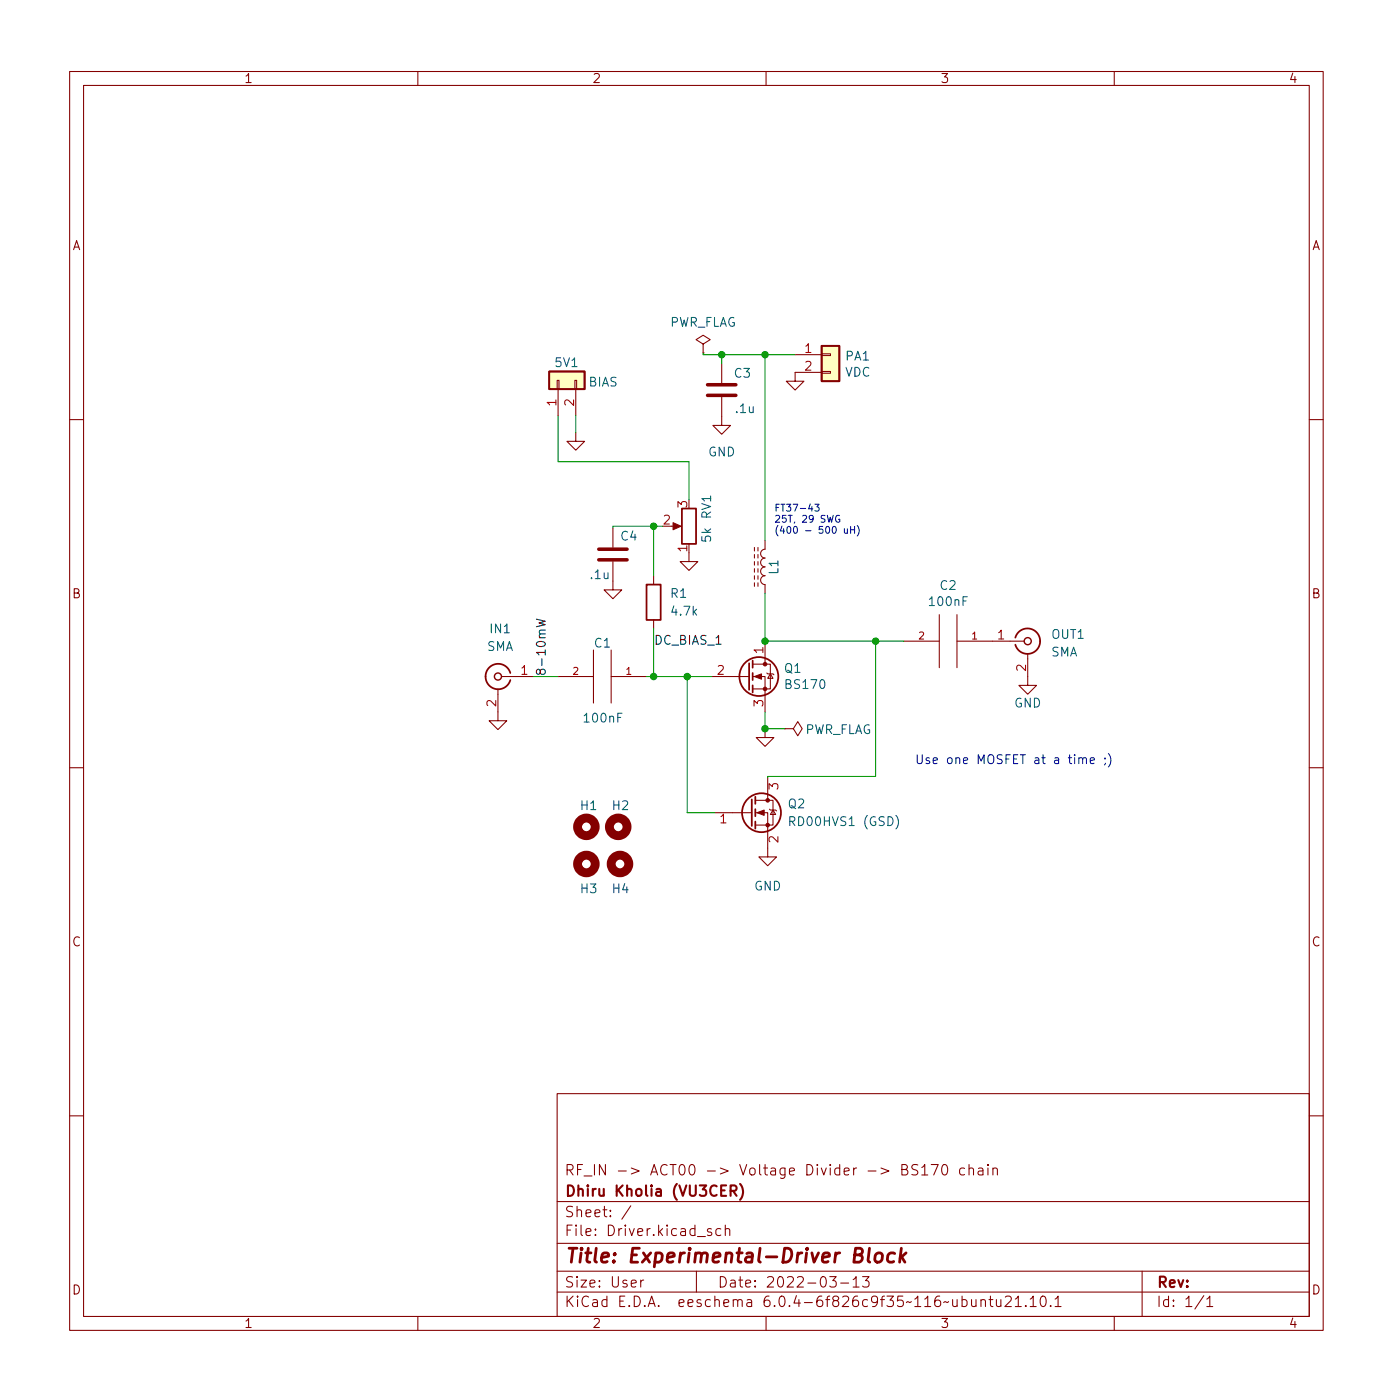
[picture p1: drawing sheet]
<svg xmlns="http://www.w3.org/2000/svg" width="200mm" height="201mm" viewBox="0 0 200 201" stroke-linecap="round" stroke-linejoin="round" font-family="sans-serif">
<g fill="none" stroke="#840000" stroke-width=".15">
<path d="M10 10.3h180v180.8h-180zM12 12.3h176v176.8h-176zM60 10.3v2M110 10.3v2M160 10.3v2M80 54.6h.3v1.3h-.3zM80.1 55.9v3.8M82.5 54.6h.3v1.3h-.3zM82.7 55.9v3.8M101 49.4l1-.6-1-.7-1.1 .7 1.1 .6v1.3M101 50.7h.1M103.6 57v4.1h1.3l-1.3 1.3-1.2-1.3h1.2"/>
<path d="M103.6 52.2v2.8M114.2 50.9h3.8M118 53.4h1.3v.2h-1.3zM118 50.8h1.3v.3h-1.3zM118 53.5h-3.8v1.3h1.2l-1.2 1.2-1.3-1.2h1.3M10 60.3h2M82.7 62.1v1.3h1.2l-1.2 1.3-1.3-1.3h1.3M88 75.8v2.8M96.4 75.6h1M98.9 79.4v1.3h1.3l-1.3 1.2-1.2-1.2h1.2M108.3 78.6v.5M108.3 79.6v.6"/>
<path d="M108.8 78.6v.5M108.8 79.6v.6M109.9 77.6v1.3a.64 .64 0 0 0-.7 .6 .64 .64 0 0 0 .7 .7 .64 .64 0 0 0-.7 .6 .64 .64 0 0 0 .7 .6 .64 .64 0 0 0-.7 .7 .64 .64 0 0 0 .7 .6 .64 .64 0 0 0-.7 .6 .64 .64 0 0 0 .7 .7v1.2M188 60.3h2M71.5 98.9v4.6h1.3l-1.3 1.3-1.3-1.3h1.3M72 97.2h4.6M80.1 97.2h5.1M85.2 93.4v7.6M87.8 97.2h5M87.8 93.4v7.6M88 80.7v4h1.3l-1.3 1.3-1.3-1.3h1.3M93.9 82.7v1.3"/>
<path d="M93.9 89v1.3M102.2 97.2h5.4M108.1 97.2h1.8v5.1M108.1 95.4h2.5v3.5h-2.5M108.3 80.7v.5M108.3 81.7v.5M108.3 82.7v.5M108.3 83.7v.5M108.8 80.7v.5M108.8 81.7v.5M108.8 82.7v.5M108.8 83.7v.5"/>
<path d="M109.9 92.1v3.3M110.1 96.7l.1 .1h.8l.1 .1M110.6 96.8l.4 .6h-.8zM129.8 92.1h5.1M134.9 88.3v7.6M137.4 92.1h9.7M137.4 88.3v7.6M147.6 93.9v4.5h-1.3l1.3 1.3 1.2-1.3h-1.2M10 110.3h2M102.6 116.7h5.3M108.5 116.7h1.7v6.4h1.3l-1.3 1.2-1.2-1.2h1.2M108.5 115h2.5v3.5h-2.5"/>
<path d="M109.9 104.7v1.2h1.2l-1.2 1.3-1.3-1.3h1.3M110.2 111.6v3.4M110.5 116.2l.1 .1h.8l.1 .2M111 116.3l.4 .7h-.8zM112.6 104.7h1.3l.7-1.1 .6 1.1-.6 1-.7-1M112.6 104.7h.1M188 110.3h2M80 157.1h108v32h-108zM10 160.3h2M80 178.6h108M80 172.6h108M90.6 173.2l-1.3 1.9"/>
<path d="M102.1 176.5h-.3l-.2 .2v.2l.5 .1v.4h-.5M103.5 176.5h-.4l-.3 .2v.5l.1 .2h.6M104.1 176.6a.37 .37 0 0 1 .7 .1v.8M104.1 176v1.5M129.5 168l.6-.1a.36 .36 0 0 0 .2-.4 .36 .36 0 0 0-.3-.2h-.5v1.5h.6a.4 .4 0 0 0 .3-.5 .4 .4 0 0 0-.4-.3M131.8 167.3h-.7a.36 .36 0 0 0-.2 .4 .36 .36 0 0 0 .3 .3 .55 .55 0 0 1 .6 .3l-.1 .3-.2 .2-.6-.1M132.4 167.7l.4-.4v1.5M132.4 168.8h.8M133.7 167.3h1l-.6 1.5M135.4 167.4a.36 .36 0 0 1 .3-.1 .36 .36 0 0 1 .3 .2 .77 .77 0 0 1-.4 1.3 .91 .91 0 0 1-.2-1.4zM138.5 167.8h-.4l-.3 .2v.5l.1 .2h.6M139.1 167.9a.37 .37 0 0 1 .7 .1v.8"/>
<path d="M139.1 167.3v1.5M140.5 167.8h.6v1M141.1 168.1l-.5 .1a.29 .29 0 0 0-.2 .3 .29 .29 0 0 0 .2 .3l.5-.1M141.9 167.3v.1M141.9 167.8v1M142.6 167.9a.37 .37 0 0 1 .6 .1v.8M142.6 167.8v1M188 160.3h2M60 189.1v2M80 185.6h108M80 182.6h108M92 183.9v1"/>
<path d="M92.4 183.9h-.3l-.1 .2M100 182.6v3M110 189.1v2M119.1 183.4h1l-.5 .5a.41 .41 0 0 1 .5 .3v.4l-.2 .2-.5 .1-.3-.2M120.7 184.3h1.2M122.5 183.8l.4-.4v1.5M122.5 184.9h.9M123.9 183.4h.9l-.5 .5a.41 .41 0 0 1 .5 .3v.4l-.2 .2-.5 .1-.2-.2M139.5 186.7l.1 .9a.41 .41 0 0 0 .5-.1M140.1 186.7v1M140.9 186.8a.37 .37 0 0 1 .6 .1v.8M140.9 186.7v1"/>
<path d="M142 186.7h.6M142.2 186.2v1.2l.1 .2 .3 .1M143.1 186.7v.9a.41 .41 0 0 0 .6-.1M143.7 186.7v1M144.4 186.3l.2-.1h.5a.41 .41 0 0 1 0 .6l-.8 .9h.9M145.8 186.6l.4-.4v1.5M145.8 187.7h.8M147.3 187.5v.2M147.9 186.6l.5-.4v1.5M147.9 187.7h.9M149.6 186.2a.36 .36 0 0 1 .5 .2 .77 .77 0 0 1-.4 1.3 1 1 0 0 1-.1-1.5zM150.9 187.5v.2"/>
<path d="M151.5 186.6l.4-.4v1.5M151.5 187.7h.9M160 189.1v2M164 182.6v6.5M172.9 186.1l-1.3 1.9M173.3 186.6l.4-.4v1.5M173.3 187.7h.8"/>
</g>
<path d="M124.9 179.3l-.3 1.7 .3 .3M129.4 179.3l-.2 2M130.1 180l-.9 .7M125.8 180.1a.52 .52 0 0 1 .5-.2 .52 .52 0 0 1 .4 .4v.6a.55 .55 0 0 1-.6 .4 .55 .55 0 0 1-.5-.4zM128.5 180a.66 .66 0 0 0-1 .3l-.1 .6 .2 .3 .1 .1 .6-.1M129.5 180.5l.4 .8" fill="none" stroke="#840000" stroke-width=".4"/>
<path d="M104.9 171h.6a.41 .41 0 0 0 .3-.3 .41 .41 0 0 0-.3-.4h-.6v1.5M105.3 171l.5 .8M106.3 170a1.72 1.72 0 0 1 0 2.3" fill="none" stroke="#840000" stroke-width=".3"/>
<g fill="#840000" stroke="#840000" stroke-width=".15">
<path d="M96.6 75.1l1.2 .5-1.2 .5z"/>
<path d="M108.3 97.2l1-.4v.8z"/>
<path d="M108.7 116.7l1-.4v.8z"/>
<circle cx="109.9" cy="98.9" r=".25"/>
<circle cx="109.9" cy="95.4" r=".25"/>
<circle cx="110.2" cy="118.5" r=".25"/>
<circle cx="110.2" cy="115" r=".25"/>
</g>
<g fill="none" stroke="#840000" stroke-width=".25">
<path d="M78.9 53.4h5v2.5h-5zM118 49.7h2.5v5.1h-2.5zM97.9 73h2v5.1h-2zM73.3 96.7a1.81 1.81 0 0 0-2.8-1 1.81 1.81 0 0 0 0 3 1.81 1.81 0 0 0 2.8-1M92.8 84h2.1v5h-2.1zM107.6 95.3v3.8M108.1 94.9v1M108.1 96.7v1M108.1 98.4v1.1M145.8 91.6a1.81 1.81 0 0 1 2.8-1 1.81 1.81 0 0 1 0 3 1.81 1.81 0 0 1-2.8-1M107.9 114.8v3.8M108.5 114.4v1.1"/>
<path d="M108.5 116.2v1M108.5 118v1"/>
<circle cx="109" cy="97.2" r="2.79"/>
<circle cx="109.3" cy="116.7" r="2.79"/>
</g>
<path d="M101.6 56.8h4.1M101.6 55.3h4.1M86 78.9h4M86 80.4h4" fill="none" stroke="#840000" stroke-width=".51"/>
<g fill="#ffffc2" stroke="#ffffc2" stroke-width=".14">
<path d="M118 49.7h2.5v5.1h-2.5z"/>
<path d="M78.9 53.4h5v2.5h-5z"/>
</g>
<g fill="none" stroke="#840000" stroke-width=".2">
<circle cx="71.5" cy="97.2" r=".51"/>
<circle cx="147.6" cy="92.1" r=".51"/>
</g>
<g fill="none" stroke="#840000" stroke-width="1.3">
<circle cx="84.2" cy="118.8" r="1.27"/>
<circle cx="88.8" cy="118.8" r="1.27"/>
<circle cx="84.2" cy="124.1" r="1.27"/>
<circle cx="89" cy="124.1" r="1.27"/>
</g>
<path d="M113.4 118l.6-.1 .1-.2v-.3l-.2-.1h-.5v1.3" fill="none" stroke="#006464" stroke-width=".15"/>
<path d="M77 88.9l1.3 .3-.9 .3 .9 .2-1.3 .3" fill="none" stroke="#0f0f0f" stroke-width=".15"/>
<g fill="none" stroke="#0000c2" stroke-width=".15">
<path d="M117 72.4h.6l-.3 .4 .3 .1v.4l-.2 .1-.4-.1M120.5 74.1a.46 .46 0 0 0-.5 .4 .46 .46 0 0 0 .5 .5l.1-.4h-.2M121.2 75.9l.1 .7h.2l.2-.1M121.7 75.9v.7M122.1 75.6v1M122.1 76.1h.6M122.7 75.6v1M123.1 75.5a1.14 1.14 0 0 1 0 1.5M154.9 109l.2-.2 .3 .1 .1 .8M155.5 109l.1-.2 .3 .1 .1 .8M156.6 109.3l.6-.2-.1-.2-.4-.1-.1 .2v.6h.5M158.7 108.9v.1"/>
<path d="M158.7 109.6l-.1 .3M159.2 108.2a1.46 1.46 0 0 1 0 2"/>
</g>
<g fill="none" stroke="#009600" stroke-width=".15">
<path d="M80.1 59.7v6.6h18.8v5.5M82.7 59.7v2.4M101 50.7v.2h13.2M103.6 50.9v1.3M109.9 50.9v26.7M93.9 75.6v7.1M95.1 75.6h-7.1v.2M76.6 97.2h3.5M92.8 97.2h9.4M93.9 90.3v6.9M98.7 97.2v19.5h3.9M109.9 85.2v6.9h19.9"/>
<path d="M125.7 92.1v19.4h-15.5v.1M109.9 102.3v2.4h2.7"/>
</g>
<g fill="#009600" stroke="#009600" stroke-width=".15">
<circle cx="103.6" cy="50.9" r=".46"/>
<circle cx="125.7" cy="92.1" r=".46"/>
<circle cx="93.9" cy="75.6" r=".46"/>
<circle cx="109.9" cy="50.9" r=".46"/>
<circle cx="109.9" cy="92.1" r=".46"/>
<circle cx="109.9" cy="104.7" r=".46"/>
<circle cx="98.7" cy="97.2" r=".46"/>
<circle cx="93.9" cy="97.2" r=".46"/>
</g>
<text font-size="2.8" fill="#840000" x="81" y="181.4">Title: Experimental-Driver Block</text>
<g font-size="2.1" fill="#840000">
<text x="81" y="171.8">Dhiru Kholia (VU3CER)</text>
<text x="81" y="168.8">RF_IN -&gt; ACT00 -&gt; Voltage Divider -&gt; BS170 chain</text>
<text x="81" y="177.5">File: Driver.kicad_sch</text>
<text x="81" y="174.8">Sheet: /</text>
<text x="81" y="184.9">Size: User</text>
<text x="103" y="184.9">Date: 2022-03-13</text>
<text x="166" y="184.9">Rev:</text>
<text x="81" y="187.7">KiCad E.D.A. eeschema 6.0.4-6f826c9f35~116~ubuntu21.10.1</text>
<text x="166" y="187.7">Id: 1/1</text>
</g>
<g font-size="1.8" fill="#840000">
<text x="35" y="11.9">1</text>
<text x="85" y="11.9">2</text>
<text x="135" y="11.9">3</text>
<text x="185" y="11.9">4</text>
<text x="10.3" y="35.9">A</text>
<text x="188.3" y="35.9">A</text>
<text x="10.3" y="85.9">B</text>
<text x="188.3" y="85.9">B</text>
<text x="10.3" y="135.9">C</text>
<text x="188.3" y="135.9">C</text>
<text x="10.3" y="185.9">D</text>
<text x="188.3" y="185.9">D</text>
<text x="35" y="190.7">1</text>
<text x="85" y="190.7">2</text>
<text x="135" y="190.7">3</text>
<text x="185" y="190.7">4</text>
</g>
<g font-size="1.8" fill="#006464">
<text x="96" y="46.9">PWR_FLAG</text>
<text x="79.8" y="52.7">5V1</text>
<text x="121.4" y="51.8">PA1</text>
<text x="84.5" y="55.5">BIAS</text>
<text x="105.5" y="54.2">C3</text>
<text x="105.7" y="59.3">.1u</text>
<text x="121.3" y="54.1">VDC</text>
<text x="101.7" y="65.5">GND</text>
<text x="89.2" y="77.6">C4</text>
<text x="102.1" y="77.8" transform="rotate(-90 102.1 77.8)">5k</text>
<text x="102.1" y="74.5" transform="rotate(-90 102.1 74.5)">RV1</text>
<text x="84.8" y="83.2">.1u</text>
<text x="111.8" y="82.5" transform="rotate(-90 111.8 82.5)">L1</text>
<text x="96.3" y="85.9">R1</text>
<text x="96.5" y="88.4">4.7k</text>
<text x="133.6" y="87">100nF</text>
<text x="135" y="84.7">C2</text>
<text x="69.9" y="93.5">SMA</text>
<text x="70.4" y="90.9">IN1</text>
<text x="85.4" y="93">C1</text>
<text x="150.9" y="94.3">SMA</text>
<text x="151" y="91.8">OUT1</text>
<text x="112.7" y="96.6">Q1</text>
<text x="112.9" y="98.9">BS170</text>
<text x="145.6" y="101.6">GND</text>
<text x="84" y="103.8">100nF</text>
<text x="115.4" y="105.4">PWR_FLAG</text>
<text x="83.4" y="116.3">H1</text>
<text x="88" y="116.3">H2</text>
<text x="113.2" y="116.1">Q2</text>
<text x="113.9" y="118.6">RD00HVS1 (GSD)</text>
<text x="83.4" y="128.3">H3</text>
<text x="88" y="128.3">H4</text>
<text x="108.3" y="127.9">GND</text>
</g>
<g font-size="1.8" fill="#a90000">
<text x="115.6" y="50.7">1</text>
<text x="115.6" y="53.2">2</text>
<text x="79.9" y="58.3" transform="rotate(-90 79.9 58.3)">1</text>
<text x="82.4" y="58.3" transform="rotate(-90 82.4 58.3)">2</text>
<text x="95.3" y="75.3">2</text>
<text x="98.7" y="72.9" transform="rotate(-90 98.7 72.9)">3</text>
<text x="98.7" y="79.2" transform="rotate(-90 98.7 79.2)">1</text>
<text x="109.6" y="93.9" transform="rotate(-90 109.6 93.9)">1</text>
<text x="143.3" y="91.8">1</text>
<text x="71.2" y="101.5" transform="rotate(-90 71.2 101.5)">2</text>
<text x="74.8" y="96.9">1</text>
<text x="103" y="96.9">2</text>
<text x="109.6" y="101.5" transform="rotate(-90 109.6 101.5)">3</text>
<text x="147.3" y="96.4" transform="rotate(-90 147.3 96.4)">2</text>
<text x="111.8" y="113.4" transform="rotate(-90 111.8 113.4)">3</text>
<text x="103.4" y="118.3">1</text>
<text x="111.8" y="121" transform="rotate(-90 111.8 121)">2</text>
</g>
<g font-size="1.8" fill="#0f0f0f">
<text x="93.9" y="92.6">DC_BIAS_1</text>
<text x="78.4" y="97.2" transform="rotate(-90 78.4 97.2)">8-10mW</text>
</g>
<text font-size="1.8" fill="#0000c2" x="131.3" y="109.7">Use one MOSFET at a time ;)</text>
<g font-size="1.4" fill="#0000c2">
<text x="111.1" y="73.5">FT37-43</text>
<text x="111.1" y="75.1">25T, 29 SWG</text>
<text x="111.1" y="76.6">(400 - 500 uH)</text>
</g>
<g font-size="1.4" fill="#a90000">
<text x="131.9" y="91.8">2</text>
<text x="139.6" y="91.8">1</text>
<text x="82.3" y="96.9">2</text>
<text x="89.9" y="96.9">1</text>
</g>
</svg>
